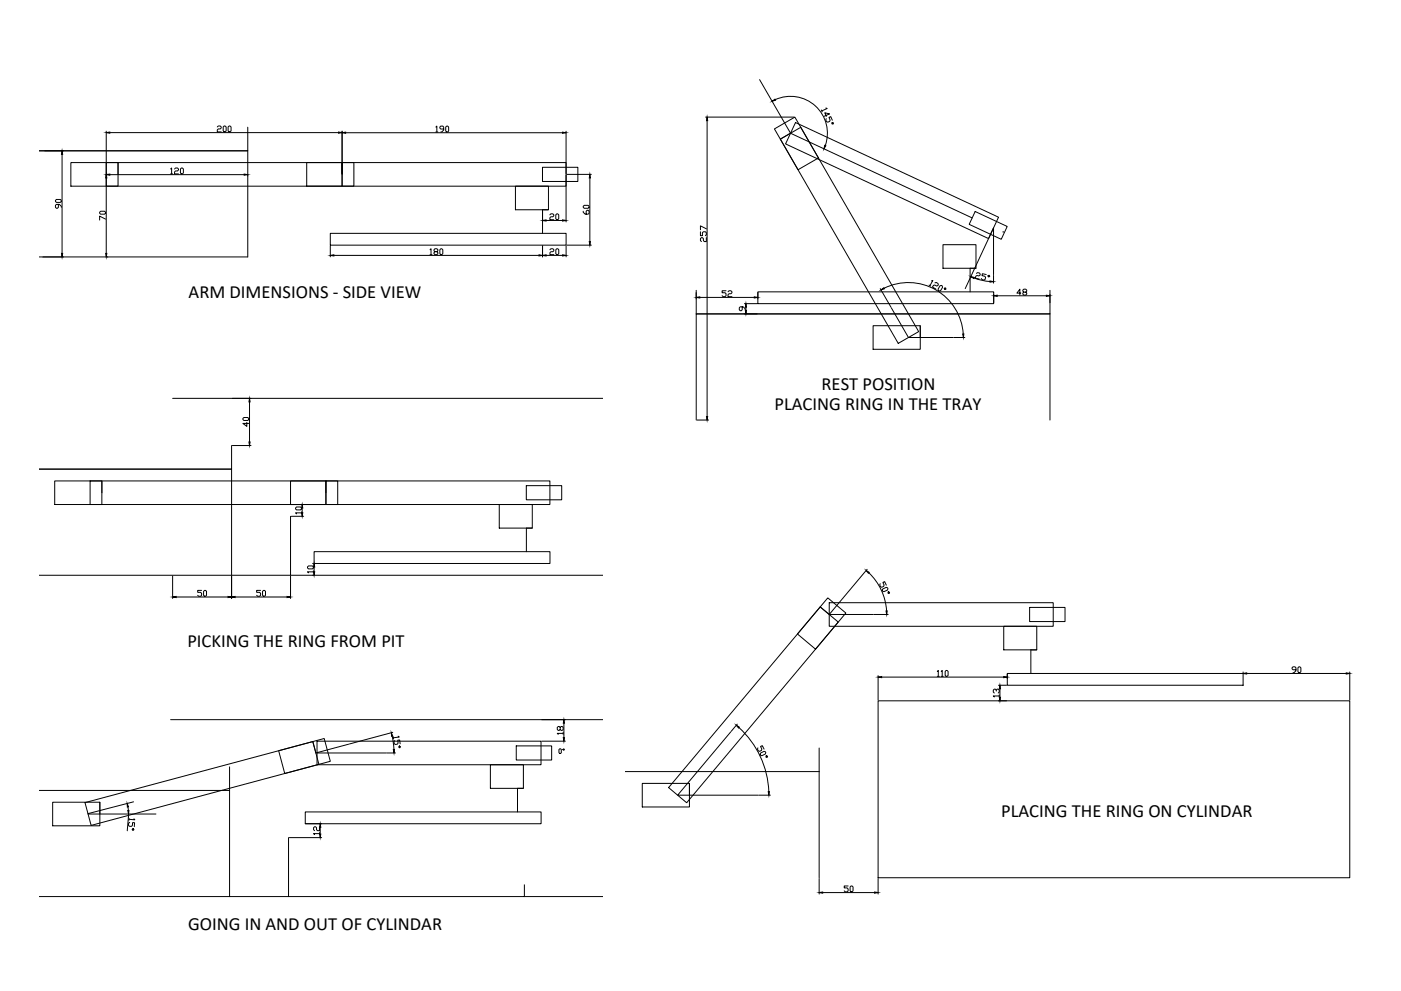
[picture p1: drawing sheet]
<svg xmlns="http://www.w3.org/2000/svg" width="594mm" height="420mm" viewBox="0 0 594 420" stroke-linecap="round" stroke-linejoin="round" font-family="sans-serif">
<!-- layer: Robot -->
<path d="M16.6 63.9h88.5v45h-88.5M295.2 178.1v-45h150v45M16.6 198.9h81.6v45M16.6 335.1h80.7v45M265.1 327.1h82.3v45" fill="none" stroke="#000" stroke-width=".42"/>
<!-- layer: Servos -->
<g fill="none" stroke="#000" stroke-width=".42">
<path d="M328.4 54.7l8.7-5.1 10 17.4-8.7 5zM335.2 56.5l-4.3 2.5M30.1 68.9h20v10h-20zM50.1 68.9v5M130.1 68.9h20v10h-20zM145.1 68.9v5M218.6 78.9h14v10h-14zM230 70.9h15v6h-15zM230.1 88.9v10M413.5 89.7l13.6 6.3-2.5 5.5-13.6-6.4zM399.9 103.7h14v10h-14zM411.4 113.7v10"/>
<path d="M370.2 138.1h20v10h-20zM390.2 138.1v5M23.2 203.9h20v10h-20zM43.2 203.9v5M123.2 203.9h20v10h-20zM138.2 203.9v5M211.7 213.9h14v10h-14zM223.2 205.9h15v6h-15zM223.2 223.9v10M347.8 257.3l3.8 3.2M351 253.5l7.7 6.4-12.9 15.3-7.6-6.4zM436.6 257.5h15v6h-15z"/>
<path d="M425.6 265.5h14v10h-14zM437.1 275.5v10M118.2 318.3l19.3-5.2 2.6 9.7-19.4 5.1zM132.6 314.4l1.3 4.8M218.9 316.2h15v6h-15zM207.9 324.2h14v10h-14zM219.4 334.2v10M272.3 332.1h20.1v10h-20.1zM292.4 332.1v5M22.3 340.1h20v10h-20zM42.3 340.1v5"/>
</g>
<!-- layer: Arm -->
<g fill="none" stroke="#000" stroke-width=".42">
<path d="M330.9 59l8.7-5 50 86.6-8.7 5zM337.3 52l86.1 40.1-4.2 9.1-86.1-40.2zM45 68.9h100.1v10h-100.1zM145.1 68.9h94.9v10h-94.9zM140.1 98.9h100v5h-100zM230.1 88.9h2.5M411.4 113.7h2.5M321.4 123.7h100v5h-100zM38.2 203.9h100v10h-100zM138.2 203.9h95v10h-95zM133.2 233.9h100v5h-100zM223.2 223.9h2.5"/>
<path d="M347.8 257.3l7.7 6.4-64.3 76.7-7.7-6.5zM351.6 255.5h95v10h-95zM437.1 275.5h2.5M427.1 285.5h100v5h-100zM134.4 314.2h95v10h-95zM219.4 334.2h2.5M36 340.3l96.6-25.9 2.6 9.7-96.6 25.9zM129.4 344.2h100v5h-100z"/>
</g>
<!-- layer: Dim -->
<g fill="none" stroke="#000" stroke-width=".42">
<path d="M45 55.6v18M46.6 56.2h97M92.1 53.8l.5-.4h.8l.4 .4-.4 .9h-.8l-.5 .4v.8h1.7M95.1 53.4l.8 .4v1.7l-.4 .4-.9-.4v-1.7zM96.7 53.8l.4-.4 .9 .4v1.7l-.4 .4-.9-.4zM145.1 55.6v18M146.6 56.3h91.9M184.8 53.9l.4-.4v2.5M184.8 56h.9M188.2 54.7h-1.3l-.4-.8 .4-.4h.8l.5 .4v1.2l-.9 .9h-.4M189 53.9l.4-.4 .8 .4v1.6l-.4 .5-.8-.5zM240 55.7v17.9"/>
<path d="M299.2 49.6h37.5M299.8 51.2v125.4M19 63.9h7.9M26.3 65.4v42M45 74.2v.5M45 75.4v32M45.4 73.9h.3M46.6 74h57M72.3 71.6l.5-.4v2.5M72.3 73.7h.9M74 71.6l.4-.4h.9l.4 .4-.4 .9h-.9l-.4 .4v.8h1.7M76.9 71.2l.9 .4v1.7l-.4 .4-.9-.4v-1.7z"/>
<path d="M105.1 74.2v.5M240 74.2v19.9M240.3 73.9h10.4M250.1 75.4v27M23.9 84.6h1.7l.4 .8-.4 .4h-1.7l-.4-.4zM24.8 86.6v1.3l-.9 .4-.4-.4v-.8l.4-.5h1.3l.8 .9v.4M42.7 89.6h1.6l.4 .8-.4 .4h-1.6l-.5-.4zM44.7 92.9l-2.5-1.3v1.7M230.1 89.3v4.8M231.6 93.5h6.9M233.2 91.1l.4-.4h.8l.4 .4-.4 .8h-.8l-.4 .4v.9h1.6M236.1 90.7l.8 .4v1.6l-.4 .5-.8-.5v-1.6z"/>
<path d="M247.3 89.6v.4l.8 .8h1.3l.4-.4v-.8l-.8-.5-.4 .5v1.2M247.7 87.1h1.7l.4 .8-.4 .4h-1.7l-.4-.4zM297 98.3v1.6h.9v-1.2l.4-.4h.8l.4 .4v.8l-.4 .4M299.5 97l-2.5-1.2v1.6M425.4 98.5h.1M18.2 108.9h8.7M45.4 108.9h.3M140.1 104.2v4.7M141.6 108.3h87M182.3 105.9l.5-.4v2.5M182.3 108h.9M184.4 106.7l-.4-.4 .4-.8h.9l.4 .4-.4 .8h-.9l-.4 .4 .4 .9h.9l.4-.4-.4-.9"/>
<path d="M186.9 105.5l.9 .4v1.7l-.4 .4-.9-.4v-1.7zM230.1 104.2v4.7M231.6 108.3h7M233.2 105.9l.4-.4h.8l.5 .4-.5 .8h-.8l-.4 .4v.9h1.7M236.1 105.5l.8 .4v1.7l-.4 .4-.8-.4v-1.7zM240.1 104.2v4.7M240.4 103.9h10.3M299.5 100.8v1.6h-.8l-.8-1.6-.9 .4v.8l.4 .4M295.2 124.1v2.6M296.7 126.1h23.2M307.9 123.3h-1.7v.8h1.3l.4 .4v.9l-.4 .4h-.9l-.4-.4M308.7 123.7l.4-.4h.9l.4 .4-.4 .8h-.9l-.4 .5v.8h1.7"/>
<path d="M314.7 130.1v1.2l-.8 .4-.4-.4v-.8l.4-.4h1.2l.9 .8v.4M315.7 128.7h5.3M315.7 133.1h5.3M316.3 130.2v1.4M321.4 124.1v2.6M421.4 124.8v3.6M422.9 125.4h20.8M432.9 124.3h-1.7l1.3-1.7v2.5M434.1 123.8l-.4-.4 .4-.8h.9l.4 .8-.4 .4h-.9l-.4 .9 .4 .4h.9l.4-.4-.4-.9M445.2 124.8v3.6M98.5 168.9h7.9M103 177.4l.4-.4h1.7l.4 .9-.4 .4h-1.7z"/>
<path d="M104.7 179.1v1.7l-1.7-1.3h2.5M105.8 170.4v17M295.5 178.1h5M98.5 188.9h7.9M123.5 218.9h5.3M123.5 213.9h5.3M125.3 215.4l.4-.5h1.7l.4 .9-.4 .4h-1.7zM127.8 217.4h-2.5l.4 .5M127.8 217v.9M128.1 215.4v2M130.8 239.9h1.7l.4 .9-.4 .4h-1.7l-.4-.4zM132.6 238.9h.3"/>
<path d="M73.2 244.2v9.5M74.7 253.1h22M85.5 250.3h-1.7v.8h1.3l.4 .5v.8l-.4 .4h-.9l-.4-.4M86.3 250.7l.4-.4 .9 .4v1.7l-.4 .4-.9-.4zM98.2 244.2v9.5M99.7 253.1h22M110.5 250.3h-1.7v.8h1.3l.4 .5v.8l-.4 .4h-.9l-.4-.4M111.3 250.7l.4-.4 .9 .4v1.7l-.4 .4-.9-.4zM123.2 244.2v9.5M132.6 243.9h.3M132.9 242.4h-2.5l.4 .5M132.9 242v.9"/>
<path d="M133.2 240.4v2M372.3 286.5v10.3M373.9 287.1h51.7M397.5 284.7l.4-.4v2.5M397.5 286.8h.8M399.1 284.7l.4-.4v2.5M399.1 286.8h.9M400.8 284.7l.4-.4 .8 .4v1.6l-.4 .5-.8-.5zM422.5 293v-.4l-.9-.4-.4 .4v.8l.4 .4M422.5 292.6l.4-.4 .8 .4v.8l-.4 .4M423.4 290.5h3.4M423.4 297.1h3.4"/>
<path d="M423.7 295.1h-2.5l.4 .4M423.7 294.7v.8M424 292v3.6M427.1 285.8v1.9M527.1 284.9v.3M528.6 285.5h42.3M549.5 284h-1.2l-.4-.4 .4-.9h.8l.4 .4v1.3l-.8 .8h-.4M550.4 283.1l.4-.4 .8 .4v1.7l-.4 .4-.8-.4zM572.4 284.9v11.9M229.7 314.2h10M229.7 305.1h10M237.5 308.4l.5-.4 .8 .4v.9l-.8 .4-.5-.4v-.9l-.8-.4-.4 .4v.9l.4 .4 .8-.4"/>
<path d="M238.8 310.9h-2.5l.4 .4M238.8 310.5v.8M239.1 306.6v6.1M122.7 355.1h13.7M129.7 349.2h6.7M135.5 353.4h-2.5l.4 .4M135.5 350.5v1.7h-.9l-.8-1.7-.8 .4v.9l.4 .4M135.5 353v.8M135.8 350.7v2.9M347.4 372.5v6.6M348.8 378.4h22M359.6 375.6h-1.6v.9h1.2l.4 .4v.8l-.4 .4h-.8l-.4-.4"/>
<path d="M360.5 376l.4-.4 .8 .4v1.7l-.4 .4-.8-.4zM372.3 372.5v6.6"/>
</g>
<g fill="#000" stroke="#000" stroke-width=".42">
<path d="M45 56.2l1.6-.2v.5zM143.6 56l1.5 .2-1.5 .3zM145.1 56.3l1.5-.3v.5zM238.5 56l1.5 .3-1.5 .2zM299.8 49.6l.3 1.6h-.5zM26.3 63.9l.3 1.5h-.5zM45 73.9l.3 1.5h-.5zM45 74l1.6-.2v.5zM103.6 73.8l1.5 .2-1.5 .3zM250.1 73.9l.3 1.5h-.5zM230.1 93.5l1.5-.3v.5zM238.5 93.2l1.5 .3-1.5 .2z"/>
<path d="M26.1 107.4h.5l-.3 1.5zM44.8 107.4h.5l-.3 1.5zM140.1 108.3l1.5-.3v.5zM228.6 108l1.5 .3-1.5 .2zM230.1 108.3l1.5-.3v.5zM238.6 108l1.5 .3-1.5 .2zM249.9 102.4h.5l-.3 1.5zM295.2 126.1l1.5-.3v.5zM316.3 128.7l.2 1.5h-.5zM316 131.6h.5l-.2 1.5zM319.9 125.8l1.5 .3-1.5 .2zM421.4 125.4l1.5-.2v.5z"/>
<path d="M443.7 125.2l1.5 .2-1.5 .3zM105.8 168.9l.3 1.5h-.5zM299.6 176.6h.5l-.3 1.5zM105.6 187.4h.5l-.3 1.5zM127.9 217.4h.5l-.3 1.5zM128.1 213.9l.3 1.5h-.5zM73.2 253.1l1.5-.2v.5zM96.7 252.9l1.5 .2-1.5 .3zM98.2 253.1l1.5-.2v.5zM121.7 252.9l1.5 .2-1.5 .3zM133.2 238.9l.3 1.5h-.5zM133 242.4h.5l-.3 1.5z"/>
<path d="M372.3 287.1l1.6-.3v.5zM424 290.5l.3 1.5h-.5zM423.8 295.6h.5l-.3 1.5zM425.6 286.8l1.5 .3-1.5 .2zM527.1 285.5l1.5-.2v.5zM570.9 285.3l1.5 .2-1.5 .3zM238.9 312.7h.5l-.3 1.5zM239.1 305.1l.3 1.5h-.5zM135.5 353.6h.5l-.2 1.5zM135.8 349.2l.2 1.5h-.5zM347.4 378.4l1.4-.2v.5zM370.8 378.2l1.5 .2-1.5 .3z"/>
</g>
<!-- layer: Tray -->
<path d="M105.1 53.9v10h-88.5M295.2 123.1v10h150v-10M98.2 188.9v10h-81.6M347.4 317.1v10M97.3 325.1v10" fill="none" stroke="#000" stroke-width=".42"/>
<!-- layer: Setup -->
<path d="M73.2 168.9h182.5M123.2 218.9v25h132.5M16.6 243.9h106.6M372.3 297.1h200.1v75h-200.1zM72.3 305.1h183.4M122.4 355.1v25h100v-5M16.6 380.1h105.8M222.4 380.1h33.3" fill="none" stroke="#000" stroke-width=".42"/>
<!-- layer: Servo Angles -->
<g fill="none" stroke="#000" stroke-width=".42">
<path d="M322.1 33.8l13.1 22.7 77 35.9M328.7 42.3a15.6 15.6 0 0 1 17.1 2.7 15.6 15.6 0 0 1 4.2 16.7M348.3 46.6l.3 .8M349.5 49.3l2.3-1-2.1-.5 .7 1.5M350.2 45.8l.6 .2-2.3 1M350.4 50.3l-.2 .5 .3 .8 .5 .2 .8-.3 .2-.6-.5-1.1 .8-.4 .6 1.6M352.9 51.9l.5 .2-.2 .6-.5-.3zM395 119.1l.6-.2-1.3 2.2M396.4 119.9l.6-.1 .7 .4 .2 .5-.8 .6-.7-.5-.6 .2-.4 .7 1.4 .8M413 117.9l3.4 1 3.4 .5M414 115.9l.5-.3 .8 .2 .4 .5-.6 .7-.8-.2-.5 .3-.2 .8 1.6 .4M418.2 116.4l-1.6-.4-.2 .9 1.2 .2 .3 .5-.2 .8-.5 .3-.8-.1-.3-.5"/>
<path d="M418.9 117l.5-.3 .3 .5-.5 .3zM421.3 116.4v-19.8l-12 25.8M421.3 116.8v3.2M373.3 122.4l4.6 7.9M374.9 122.2a23.3 23.3 0 0 1 33.6 19.4M378 130.6l7.2 12.5h19.1M394 120.9l.7 .4M398.6 121.2l.6-.2 .5 .8-.8 1.4-.6 .2-.5-.8zM400.4 122.2l.6-.1 .1 .5-.5 .2zM404.6 143.1h4.5M367.2 242l-15.6 18.5h18.5M367.7 241.4l-.3 .3"/>
<path d="M368.4 242.8a24.4 24.4 0 0 1 7.6 16.2M373.2 247.5l-.2 .5 .4 .8 .5 .2 .8-.4 .2-.5-.5-1.2 .7-.3 .7 1.5M374.3 249.7l1.5-.7 .7 .6-.2 .6-1.5 .7-.7-.6zM376.7 250.9l.5 .2-.2 .6-.5-.2zM370.5 260.5h6.1M134.4 319.2h29.5M147.9 315.5l-14 3.7M164.2 319.2h3.5M166.3 312.1l.7 5.6M166.5 310.5l-18.3 4.9M166.8 312.4l.1 .8M167.4 314l-.4 .5 .2 .8 .4 .3 .9-.1 .3-.4-.2-1.3 .9-.1 .2 1.7"/>
<path d="M168.8 312.1l.5 .4-2.5 .3M169.4 316.3l.4 .3-.3 .5-.5-.4zM309.9 310.3l-22.6 26.8h34.1M312.6 307l-2.5 3.1M313.3 308.5a38.7 38.7 0 0 1 12.7 27.1M321.4 317.1l-.2 .5 .4 .8 .5 .2 .8-.4 .2-.6-.6-1.1 .7-.4 .8 1.5M322.5 319.3l1.5-.8 .7 .6-.1 .6-1.5 .7-.8-.5zM56.6 340l-19.3 5M321.7 337.1h5M324.9 320.4l.6 .2-.2 .6-.6-.2zM37.3 345.1h28.8M54.2 342.1l.2 1.5"/>
<path d="M54.5 345.1l-.5 7.1M54.7 347l-.1 .8M55 348.7l-.5 .3v.9l.3 .4 .9 .1 .4-.4 .1-1.2h.9l-.2 1.7M56 351.7l.4-.4 .4 .4-.4 .4zM56.8 347.1l.4 .5-2.5-.2"/>
</g>
<g fill="#000" stroke="#000" stroke-width=".42">
<path d="M327.4 42.9l1.2-.9 .3 .5zM349.7 61.6l.5 .2-.8 1.3zM411.7 117.3l1.4 .3-.2 .5zM419.8 119.1l1.5 .3-1.5 .2zM373.6 122.9l1.2-.9 .2 .4zM408.2 141.6h.5l-.2 1.5zM367.3 241.9l1.3 .8-.4 .3zM375.7 259h.5l-.2 1.5zM165.9 310.7l.6 1.4-.4 .1zM166.8 317.7h.5l-.2 1.5zM312.2 307.5l1.3 .8-.3 .4zM325.8 335.6h.5l-.3 1.5z"/>
<path d="M53.9 340.7l.6 1.4-.5 .1zM54.2 343.6h.5l-.2 1.5z"/>
</g>
<g font-size="7.9">
<text x="80" y="126.5">ARM DIMENSIONS - SIDE VIEW</text>
<text x="348.4" y="165.4">REST POSITION</text>
<text x="328.4" y="173.8">PLACING RING IN THE TRAY</text>
<text x="79.4" y="274.3">PICKING THE RING FROM PIT</text>
<text x="424.5" y="346.5">PLACING THE RING ON CYLINDAR</text>
<text x="79.8" y="394.3">GOING IN AND OUT OF CYLINDAR</text>
</g>
<text font-size="5.3" x="236" y="320.7">0°</text>
</svg>
